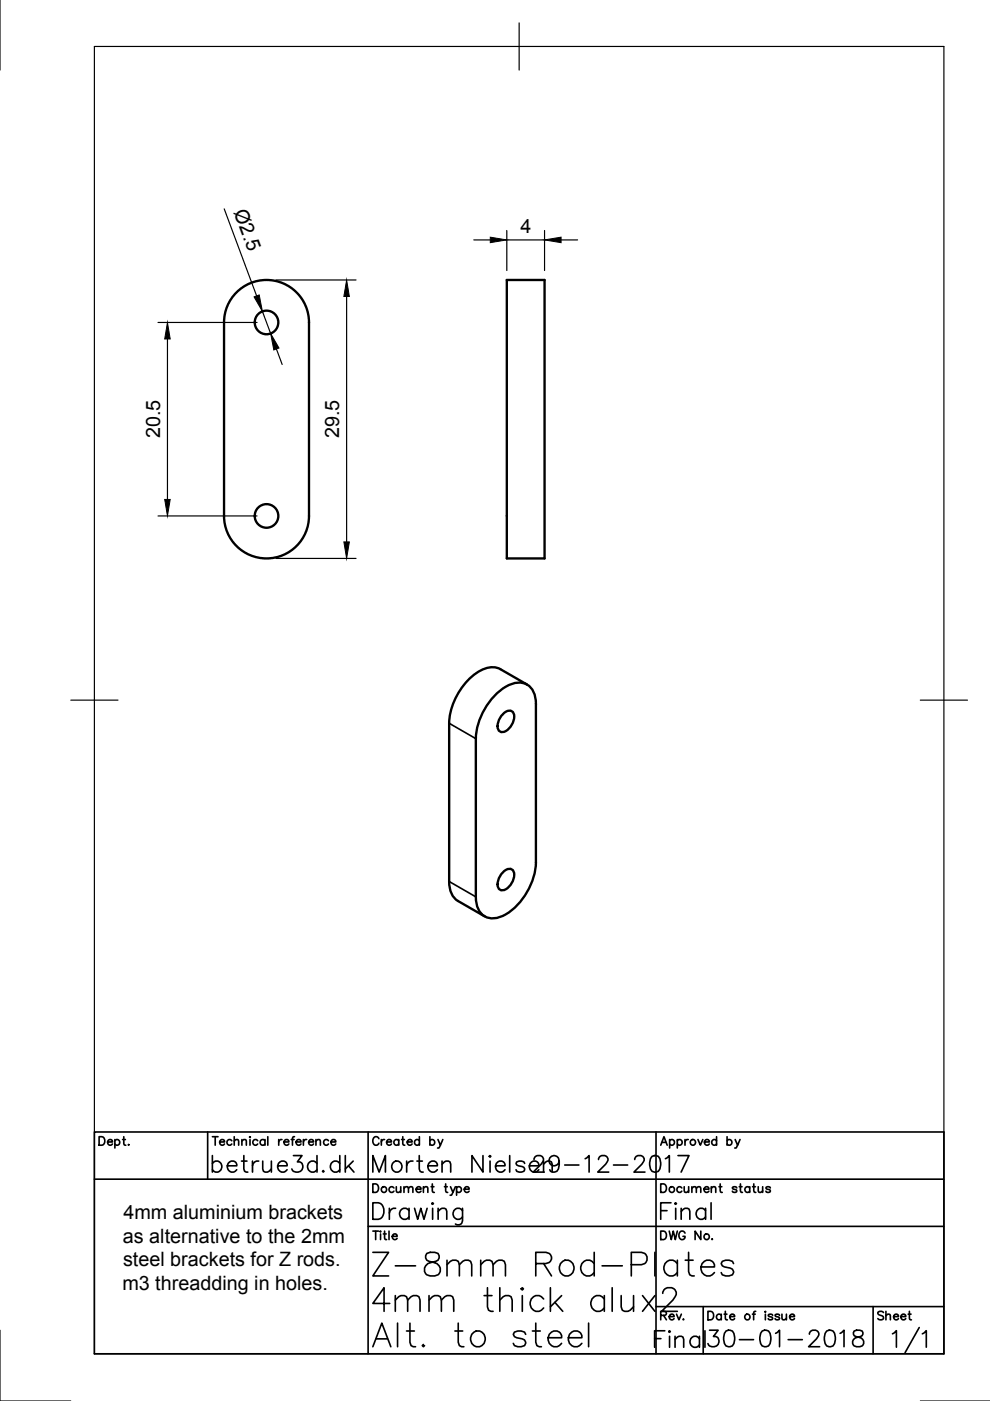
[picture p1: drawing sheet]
<svg xmlns="http://www.w3.org/2000/svg" width="210mm" height="297mm" viewBox="0 0 210 297" stroke-linecap="round" stroke-linejoin="round" font-family="sans-serif">
<!-- layer: Visible -->
<g fill="none" stroke="#000" stroke-width=".5">
<path d="M107.5 59.4h8v59h-8zM50.1 62a9 9 0 0 1 9.9-2 9 9 0 0 1 5.5 8.4v41a9 9 0 0 1-9 9 9 9 0 0 1-9-9v-41a9 9 0 0 1 2.6-6.4zM104.8 147.6a7.6 7.6 0 0 1 5.9-2.8 3.6 3.6 0 0 1 2.9 3.4v34.6a13.7 13.7 0 0 1-7.3 11.5 3.6 3.6 0 0 1-5.3-3.1l-.1-34.6a14 14 0 0 1 3.9-9zM106.8 151.2a1.37 1.37 0 0 1 2-.2 3.3 3.3 0 0 1-2.4 4.2 1.26 1.26 0 0 1-.8-1.8 4.2 4.2 0 0 1 1.2-2.2zM111.8 145.1l-5.7-3.2a4.8 4.8 0 0 0-5.3 1 14.2 14.2 0 0 0-5.6 10.5v33.5a4.6 4.6 0 0 0 1.9 4.1l5.7 3.3M106.8 184.8a1.37 1.37 0 0 1 2-.2 3.3 3.3 0 0 1-2.4 4.2 1.26 1.26 0 0 1-.8-1.9 4.2 4.2 0 0 1 1.2-2.1z"/>
<circle cx="56.5" cy="68.4" r="2.5"/>
<circle cx="56.5" cy="109.4" r="2.5"/>
</g>
<!-- layer: Visible Narrow -->
<path d="M95.2 153.4l5.7 3.2M95.2 186.9l5.7 3.3" fill="none" stroke="#000" stroke-width=".35"/>
<!-- layer: Border -->
<path d="M0 -.1v15M20 9.9h180.1v277.1h-180.1zM110.1 4.8v10.1M15 148.4h10M195.1 148.4h10M0 282v15h15M195.1 297h14.9" fill="none" stroke="#000" stroke-width=".25"/>
<!-- layer: TitleBlock -->
<g fill="none" stroke="#000" stroke-width=".35">
<path d="M20 240h180.1v47h-180.1zM20 250h180.1M21 241h.6a.96 .96 0 0 1 .6 .9 .96 .96 0 0 1-.6 .9h-.6zM22.8 242.1h1a.55 .55 0 0 0-.7-.4 .55 .55 0 0 0-.2 .8 .54 .54 0 0 0 .9 0M24.4 241.9a.57 .57 0 0 1 .8-.1 .57 .57 0 0 1 0 .8 .57 .57 0 0 1-.8-.1M24.4 241.6v1.8M26 241.6h.6M26.2 241v1.5l.1 .2 .4 .1M27.3 242.6v.2l.1-.1M44 240v10M45 241h1.2M45.6 241v1.8"/>
<path d="M46.6 242.1h1a.55 .55 0 0 0-.8-.4 .55 .55 0 0 0-.1 .8 .54 .54 0 0 0 .9 0M49.1 241.9a.57 .57 0 0 0-.8-.1 .57 .57 0 0 0 0 .8 .57 .57 0 0 0 .8-.1M49.7 241.9l.4-.3 .4 .1 .1 1.1M49.7 241v1.8M51.3 241.9l.4-.3 .4 .1 .1 1.1M51.3 241.6v1.2M53 241v.2zM53 241.6v1.2M54.6 241.9a.57 .57 0 0 0-.8-.1 .57 .57 0 0 0 0 .8 .57 .57 0 0 0 .8-.1M56.2 241.9a.57 .57 0 0 0-.9-.1 .57 .57 0 0 0 0 .8 .57 .57 0 0 0 .9-.1M56.2 241.6v1.2M56.8 241v1.8"/>
<path d="M59.1 241.6v1.2M59.8 241.6a.58 .58 0 0 0-.7 .5M60.2 242.1h1a.55 .55 0 0 0-.7-.4 .55 .55 0 0 0-.2 .8 .54 .54 0 0 0 .9 0M61.8 241.6h.6M62.4 241l-.3 .1-.1 .2v1.5M62.8 242.1h1a.55 .55 0 0 0-.8-.4 .55 .55 0 0 0-.1 .8 .54 .54 0 0 0 .9 0M64.3 241.6v1.2M65 241.6a.58 .58 0 0 0-.7 .5M65.4 242.1h1.1a.55 .55 0 0 0-.8-.4 .55 .55 0 0 0-.2 .8 .54 .54 0 0 0 1 0M67 241.9l.4-.3 .4 .1 .1 1.1M67 241.6v1.2M69.6 241.9a.57 .57 0 0 0-.8-.1 .57 .57 0 0 0 0 .8 .57 .57 0 0 0 .8-.1"/>
<path d="M70.2 242.1h1a.55 .55 0 0 0-.8-.4 .55 .55 0 0 0-.2 .8 .54 .54 0 0 0 1 0M78.1 240v47M79.1 251h.6a.96 .96 0 0 1 .6 .9 .96 .96 0 0 1-.6 .9h-.6zM79.1 255h1.1a1.87 1.87 0 0 1 1.2 1.8 1.87 1.87 0 0 1-1.2 1.7h-1.1zM80.3 241.4a.66 .66 0 0 0-.7-.4 .66 .66 0 0 0-.5 .7v.4a.66 .66 0 0 0 .5 .7 .66 .66 0 0 0 .7-.4M80.9 241.6v1.2M81.5 241.6a.58 .58 0 0 0-.6 .5M82 242.1h1a.55 .55 0 0 0-.8-.5 .55 .55 0 0 0-.1 .9 .54 .54 0 0 0 .9 0M82.6 256.2v2.3M83.5 251.9a.57 .57 0 0 0-.8-.1 .57 .57 0 0 0 0 .8 .57 .57 0 0 0 .8 0M83.9 256.2a1.13 1.13 0 0 0-1.3 1M84 251.6l.1 1.1 .4 .1 .5-.3"/>
<path d="M84.5 241.9a.57 .57 0 0 0-.8-.1 .57 .57 0 0 0 0 .8 .57 .57 0 0 0 .8-.1M84.5 241.6v1.2M85 251.6v1.2M85.1 241.6h.6M85.4 241v1.5l.1 .2 .3 .1M85.7 252l.4-.4 .4 .1 .1 1.1M85.7 251.6v1.2M86.3 242.1h1.1a.55 .55 0 0 0-.8-.4 .55 .55 0 0 0-.2 .8 .54 .54 0 0 0 1 0M86.6 252l.4-.4 .5 .1v1.1M86.7 256.7a1.12 1.12 0 0 0-1.6-.2 1.12 1.12 0 0 0 0 1.7 1.12 1.12 0 0 0 1.6-.2M86.7 256.2v2.3M87.9 256.2l.7 2.3 .6-2.3 .7 2.3 .7-2.3"/>
<path d="M88.2 252.1h1.1a.55 .55 0 0 0-.8-.4 .55 .55 0 0 0-.2 .9 .54 .54 0 0 0 1 0M88.9 241.9a.57 .57 0 0 0-.8-.1 .57 .57 0 0 0 0 .8 .57 .57 0 0 0 .8-.1M88.9 241v1.8M89.8 252l.4-.4 .4 .1 .1 1.1M89.8 251.6v1.2M91.1 241.9a.57 .57 0 0 1 .9-.1 .57 .57 0 0 1 0 .8 .57 .57 0 0 1-.9-.1M91.1 241v1.8M91.7 251v1.5v.2l.4 .1M91.7 255l.2 .2-.2 .1-.1-.1zM91.7 256.2v2.3M92.9 241.6l.5 1.2 .5-1.2M92.9 256.8l.8-.6 .9 .1 .1 .5v1.7"/>
<path d="M92.9 256.2v2.3M94.5 251v1.5l.1 .2 .3 .1M95.5 251.6l.5 1.2 .5-1.2M96 252.8l-.2 .5-.4 .1M96.8 251.9a.57 .57 0 0 1 .9-.1 .57 .57 0 0 1 0 .8 .57 .57 0 0 1-.9 0M96.8 251.6v1.8M98.1 256.2v2.6a.92 .92 0 0 1-.6 .8 .92 .92 0 0 1-.9-.1M98.1 256.7a1.12 1.12 0 0 0-1.7-.2 1.12 1.12 0 0 0 0 1.7 1.12 1.12 0 0 0 1.7-.2M98.4 252.1h1.1a.55 .55 0 0 0-.8-.4 .55 .55 0 0 0-.2 .9 .54 .54 0 0 0 1 0M139.1 240v47M140.1 242.8l.7-1.8 .7 1.8M140.1 251h.6a.96 .96 0 0 1 .6 .9 .96 .96 0 0 1-.6 .9h-.6z"/>
<path d="M142 241.9a.57 .57 0 0 1 .8-.1 .57 .57 0 0 1 0 .8 .57 .57 0 0 1-.8-.1M142 241.6v1.8M143.6 241.9a.57 .57 0 0 1 .9-.1 .57 .57 0 0 1 0 .8 .57 .57 0 0 1-.9-.1M143.6 241.6v1.8M145.2 241.6v1.2M145.9 241.6a.58 .58 0 0 0-.7 .5M148 241.6l.5 1.2 .5-1.2M149.4 242.1h1a.55 .55 0 0 0-.8-.5 .55 .55 0 0 0-.2 .9 .54 .54 0 0 0 1 0M151.9 241.9a.57 .57 0 0 0-.8-.1 .57 .57 0 0 0 0 .8 .57 .57 0 0 0 .8-.1M151.9 241v1.8M152.7 251v1.5l.1 .2 .3 .1M154.2 241.9a.57 .57 0 0 1 .8-.1 .57 .57 0 0 1 0 .8 .57 .57 0 0 1-.8-.1"/>
<path d="M154.2 241v1.8M155.9 241.6l.5 1.2 .5-1.2M156.2 251.9a.54 .54 0 0 0-.9 0l.2 .2 .6 .2 .1 .3a.54 .54 0 0 1-.9 0M156.4 242.8l-.4 .6h-.2M156.7 251.6h.6M157 251v1.5l.1 .2 .3 .1M159 251.9a.57 .57 0 0 0-.9-.1 .57 .57 0 0 0 0 .8 .57 .57 0 0 0 .9 0M159 251.6v1.2M159.6 251.6h.6M159.8 251v1.5l.1 .2 .3 .1M160.8 251.6v1.1l.5 .1 .4-.3M161.7 251.6v1.2"/>
<path d="M163.3 251.9a.54 .54 0 0 0-.9 0l.1 .1 .7 .3 .1 .3a.54 .54 0 0 1-.9 0M78.1 260h122M79.1 261h1.2M79.7 261v1.8M80.7 261v.2zM81.5 261v1.5l.1 .2 .4 .1M82.5 261v1.8M139.1 277h61M140.1 261h.6a.96 .96 0 0 1 .6 .9 .96 .96 0 0 1-.6 .9h-.6zM141.9 261l.4 1.8 .5-1.8 .4 1.8 .4-1.8M145.2 261.4a.66 .66 0 0 0-.7-.4 .66 .66 0 0 0-.5 .7v.4a.65 .65 0 0 0 .6 .7 .65 .65 0 0 0 .6-.7h-.4M148.6 261v1.8l-1.2-1.8v1.8"/>
<path d="M149.1 277v10M150.1 278h.6a.96 .96 0 0 1 .6 .9 .96 .96 0 0 1-.6 .9h-.6zM152.9 278.9a.57 .57 0 0 0-.8-.1 .57 .57 0 0 0 0 .9 .57 .57 0 0 0 .8-.1M152.9 278.6v1.2M153.5 278.6h.6M153.8 278v1.5l.1 .2 .3 .1M154.7 279.1h1.1a.55 .55 0 0 0-.8-.4 .55 .55 0 0 0-.2 .9 .54 .54 0 0 0 1 0M159.5 278.6h.6M160.2 278l-.3 .1-.1 .3v1.4M162.3 278v.2zM162.3 278.6v1.2M163.8 278.9a.55 .55 0 0 0-.9 0l.1 .2 .7 .2 .1 .3a.54 .54 0 0 1-.9 0"/>
<path d="M165.3 278.9a.55 .55 0 0 0-1 0l.1 .2 .8 .2 .1 .3a.54 .54 0 0 1-1 0M165.8 278.6l.1 1.1 .4 .1 .4-.3M166.7 278.6v1.2M167.4 279.1h1.1a.55 .55 0 0 0-.8-.4 .55 .55 0 0 0-.2 .9 .54 .54 0 0 0 1 0M185.1 277v10M189.2 282.8l.9-.7v3.5M194.9 281.5l-3 5.3M195.6 282.8l.8-.7v3.5"/>
<circle cx="81.4" cy="252.2" r=".6"/>
<circle cx="146.9" cy="242.2" r=".59"/>
<circle cx="158.5" cy="279.2" r=".59"/>
</g>
<!-- layer: Dimensions -->
<g fill="none" stroke="#000" stroke-width=".25">
<path d="M47.5 44.3l6.9 18.4M58.5 59.4h17M100.4 50.9h3.6M107.5 48.9v8.5M107.5 50.9h8M115.5 48.9v8.5M119 50.9h3.5M33.5 68.4h21M35.5 71.9v34M55.6 66l1.8 4.7M58.6 74l1.2 3.3M73.5 62.9v52"/>
<path d="M33.5 109.4h21M58.5 118.4h17"/>
</g>
<path d="M104 50.3l3.5 .6-3.5 .6zM115.5 50.9l3.5-.6v1.2zM35.5 68.4l.6 3.5h-1.2zM53.9 62.9l1.1-.4 .6 3.5zM57.4 70.7l1.8 3.1-1.1 .4zM73.5 59.4l.6 3.5h-1.2zM34.9 105.9h1.2l-.6 3.5zM72.9 114.9h1.2l-.6 3.5z" fill="#000" stroke="#000" stroke-width=".21"/>
<text font-size="9.3" x="77.6" y="279.4">4mm thick alux2</text>
<g font-size="8.8">
<text x="77.6" y="271.6">Z-8mm Rod-Plates</text>
<text x="77.6" y="286.8">Alt. to steel</text>
</g>
<g font-size="7.1">
<text x="43.7" y="249.8">betrue3d.dk</text>
<text x="77.6" y="249.8">Morten Nielsen</text>
<text x="111.8" y="249.8">29-12-2017</text>
<text x="138.6" y="259.6">Final</text>
<text x="137.6" y="286.8">Final</text>
<text x="148.9" y="286.8">30-01-2018</text>
</g>
<g font-size="4.9">
<text x="138.6" y="281.2">Rev.</text>
<text x="184.9" y="281.2">Sheet</text>
</g>
<g font-size="4.2">
<text x="49.5" y="45" transform="rotate(70 49.5 45)">Ø2.5</text>
<text x="110.4" y="49.4">4</text>
<text x="34" y="92.9" transform="rotate(-90 34 92.9)">20.5</text>
<text x="71.9" y="92.9" transform="rotate(-90 71.9 92.9)">29.5</text>
<text x="26.1" y="263.5">as alternative to the 2mm</text>
<text x="26.2" y="258.4">4mm aluminium brackets</text>
<text x="26.1" y="268.5">steel brackets for Z rods.</text>
<text x="25.9" y="273.5">m3 threadding in holes.</text>
</g>
</svg>
